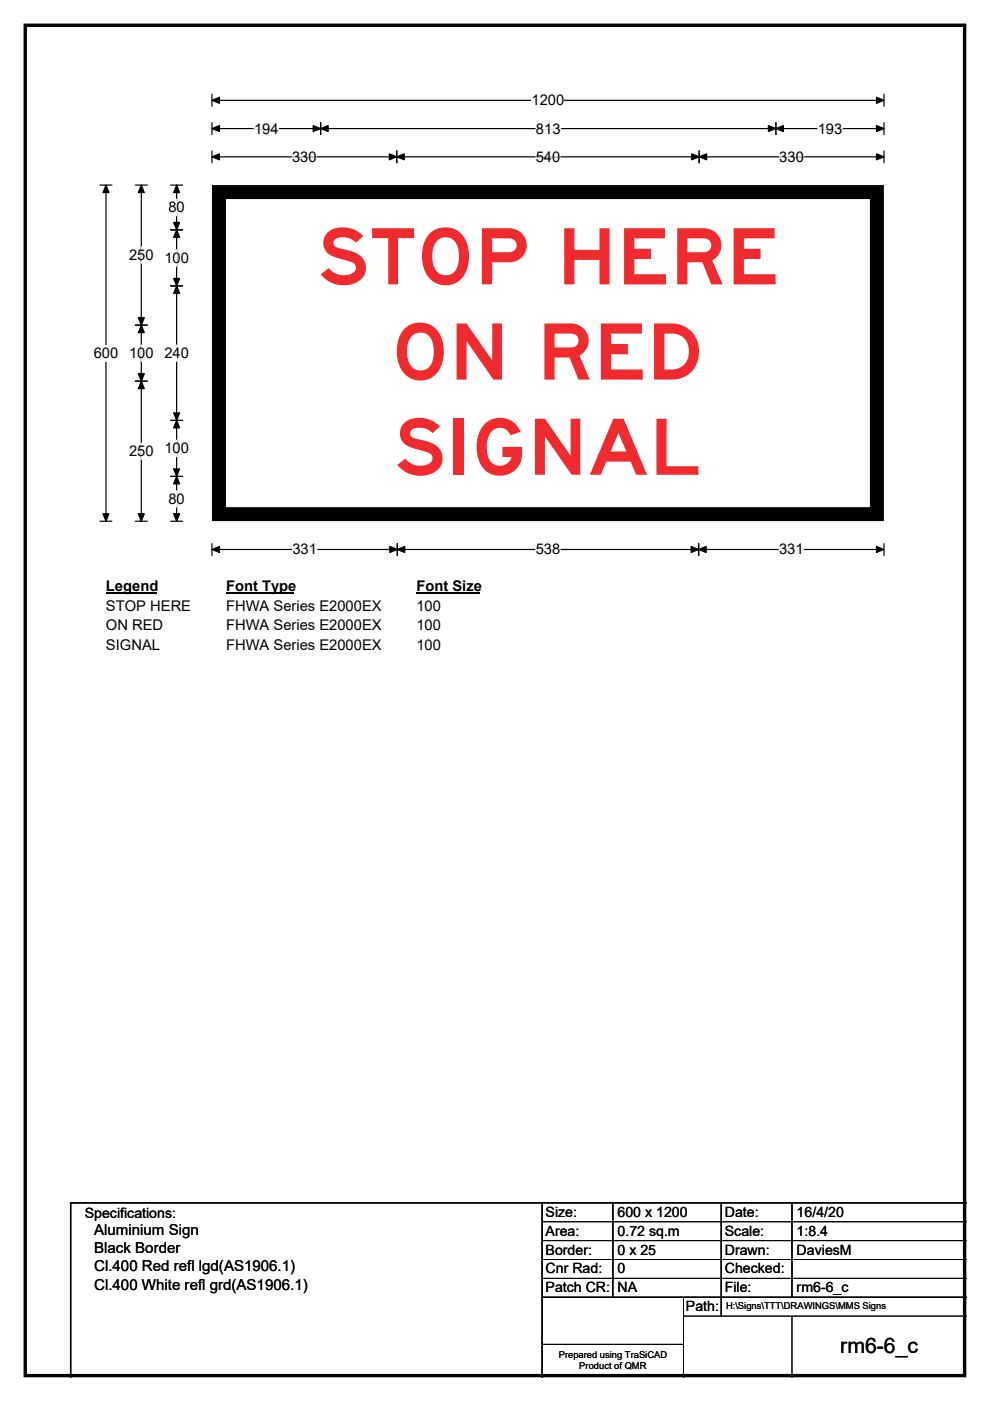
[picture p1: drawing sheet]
<svg xmlns="http://www.w3.org/2000/svg" width="210mm" height="297mm" viewBox="0 0 210 297" stroke-linecap="round" stroke-linejoin="round" font-family="sans-serif">
<path d="M5.4 5.4h199.2v286.3h-199.2z" fill="none" stroke="#000" stroke-width=".72"/>
<path d="M45 21.3h142.5M45 20v2.5M187.5 20v2.5" fill="none" stroke="#000" stroke-width=".25"/>
<path d="M45 21.3l1.5-.7v1.3zM185.9 20.6l1.6 .7-1.6 .6z" fill="#000" stroke="#000" stroke-width=".25"/>
<path d="M112.8 19.5h6.9v3.5h-6.9z" fill="#fff"/>
<g fill="none" stroke="#000" stroke-width=".25">
<path d="M21.2 39.2h2.5M22.5 39.2v71.3M45 27.3h142.5M45 26v2.5M45 32v2.5M45 33.3h142.5M68 26v2.5M84.2 32v2.5M148.3 32v2.5M164.6 26v2.5M187.5 26v2.5M187.5 32v2.5"/>
<path d="M21.2 110.5h2.5M45 115.2v2.6M45 116.5h142.5M84.3 115.2v2.6M148.2 115.2v2.6M187.5 115.2v2.6"/>
</g>
<g fill="#000" stroke="#000" stroke-width=".25">
<path d="M22.5 39.2l.6 1.6h-1.3zM45 27.3l1.5-.7v1.3zM45 33.3l1.5-.7v1.3zM68 27.3l1.6-.7v1.3zM66.4 26.6l1.6 .7-1.6 .6zM84.2 33.3l1.5-.7v1.3zM82.6 32.6l1.6 .7-1.6 .6zM146.7 32.6l1.6 .7-1.6 .6zM148.3 33.3l1.6-.7v1.3zM163 26.6l1.6 .7-1.6 .6zM164.6 27.3l1.6-.7v1.3zM185.9 26.6l1.6 .7-1.6 .6z"/>
<path d="M185.9 32.6l1.6 .7-1.6 .6zM21.8 108.9h1.3l-.6 1.6zM45 116.5l1.5-.6v1.2zM84.3 116.5l1.6-.6v1.2zM82.7 115.9l1.6 .6-1.6 .6zM146.6 115.9l1.6 .6-1.6 .6zM148.2 116.5l1.6-.6v1.2zM185.9 115.9l1.6 .6-1.6 .6z"/>
</g>
<path d="M53.9 27.3h5.2M62 33.3h5.2M113.6 33.3h5.2M113.7 27.3h5.2M165.3 33.3h5.2M173.4 27.3h5.2M62 116.5h5.2M113.6 116.5h5.2M165.2 116.5h5.2" fill="none" stroke="#fff" stroke-width=".25"/>
<path d="M19.9 73.2h5.2v3.4h-5.2z" fill="#fff"/>
<path d="M28.7 39.2h2.5M30 39.2v71.3M36.2 39.2h2.5M37.5 39.2v71.3M36.2 48.7h2.5M28.7 68.9h2.5M36.2 60.6h2.5M28.7 80.8h2.5M36.2 89.1h2.5M28.7 110.5h2.5M36.2 110.5h2.5M36.2 101h2.5" fill="none" stroke="#000" stroke-width=".25"/>
<g fill="#000" stroke="#000" stroke-width=".25">
<path d="M30 39.2l.6 1.6h-1.3zM37.5 39.2l.6 1.6h-1.3zM37.5 48.7l.6 1.6h-1.3zM36.8 47.2h1.3l-.6 1.5zM30 68.9l.6 1.6h-1.3zM29.3 67.4h1.3l-.6 1.5zM36.8 59h1.3l-.6 1.6zM37.5 60.6l.6 1.6h-1.3zM29.3 79.2h1.3l-.6 1.6zM30 80.8l.6 1.6h-1.3zM36.8 87.5h1.3l-.6 1.6zM37.5 89.1l.6 1.6h-1.3z"/>
<path d="M29.3 108.9h1.3l-.6 1.6zM36.8 99.4h1.3l-.6 1.6zM37.5 101l.6 1.6h-1.3zM36.8 108.9h1.3l-.6 1.6z"/>
</g>
<path d="M30 52.3v3.5M37.5 42.2v3.5M37.5 52.9v3.5M30 73.1v3.5M37.5 73.1v3.5M30 93.9v3.5M37.5 93.3v3.5M37.5 104v3.5" fill="none" stroke="#fff" stroke-width=".25"/>
<path d="M22.5 122.5h10.7v3.5h-10.7z" fill="#fff"/>
<path d="M22.5 125.8h10.7" fill="none" stroke="#000" stroke-width=".32"/>
<path d="M47.9 122.5h14.5v3.5h-14.5z" fill="#fff"/>
<path d="M47.9 125.8h14.5" fill="none" stroke="#000" stroke-width=".32"/>
<path d="M88.3 122.5h13.5v3.5h-13.5z" fill="#fff"/>
<path d="M88.3 125.8h13.5" fill="none" stroke="#000" stroke-width=".32"/>
<g fill="#fff">
<path d="M22.5 126.7h17.9v3.5h-17.9z"/>
<path d="M47.9 126.7h32.9v3.5h-32.9z"/>
<path d="M88.3 126.7h5.2v3.5h-5.2z"/>
<path d="M22.5 130.9h12.1v3.5h-12.1z"/>
<path d="M47.9 130.9h32.9v3.5h-32.9z"/>
<path d="M88.3 130.9h5.2v3.5h-5.2z"/>
<path d="M22.5 135.1h11.4v3.5h-11.4z"/>
<path d="M47.9 135.1h32.9v3.5h-32.9z"/>
<path d="M88.3 135.1h5.2v3.5h-5.2z"/>
<path d="M45 39.3h142.5v71.2h-142.5z"/>
</g>
<path d="M45 39.2h142.5v71.3h-142.5z" fill="none" stroke="#fff" stroke-width=".21"/>
<path d="M46.4 40.7h139.6v68.3h-139.6z" fill="none" stroke="#000" stroke-width="3"/>
<path d="M115 255v37M130 255v20M153 255v24M168 255v20M205 255h-190v37M115 275h90" fill="none" stroke="#000" stroke-width=".3"/>
<path d="M115 259h90M115 263h90M115 267h90M115 271h90M145 279h60M145 275v17M168 279v13M115 285h30" fill="none" stroke="#000" stroke-width=".21"/>
<g font-size="16.5" fill="#ef2b2f">
<text x="67.2" y="60.3">STOP HERE</text>
<text x="83" y="80.5">ON RED</text>
<text x="83.4" y="100.7">SIGNAL</text>
</g>
<text font-size="4.5" x="178.2" y="286.9">rm6-6_c</text>
<g font-size="3.2">
<text x="20" y="261.9">Aluminium Sign</text>
<text x="20" y="265.7">Black Border</text>
<text x="20" y="269.6">Cl.400 Red refl lgd(AS1906.1)</text>
<text x="20" y="273.4">Cl.400 White refl grd(AS1906.1)</text>
</g>
<g font-size="3.1">
<text x="112.8" y="22.3">1200</text>
<text x="53.9" y="28.3">194</text>
<text x="113.7" y="28.3">813</text>
<text x="173.4" y="28.3">193</text>
<text x="62" y="34.3">330</text>
<text x="113.6" y="34.3">540</text>
<text x="165.3" y="34.3">330</text>
<text x="35.7" y="45">80</text>
<text x="27.4" y="55.1">250</text>
<text x="34.9" y="55.7">100</text>
<text x="19.9" y="75.9">600</text>
<text x="27.4" y="75.9">100</text>
<text x="34.9" y="75.9">240</text>
<text x="27.4" y="96.7">250</text>
<text x="34.9" y="96.1">100</text>
<text x="35.7" y="106.8">80</text>
<text x="62" y="117.6">331</text>
<text x="113.6" y="117.6">538</text>
<text x="165.2" y="117.6">331</text>
<text x="22.5" y="125.3">Legend</text>
<text x="47.9" y="125.3">Font Type</text>
<text x="88.3" y="125.3">Font Size</text>
<text x="22.5" y="129.5">STOP HERE</text>
<text x="47.9" y="129.5">FHWA Series E2000EX</text>
<text x="88.3" y="129.5">100</text>
<text x="22.5" y="133.7">ON RED</text>
<text x="22.5" y="137.9">SIGNAL</text>
<text x="47.9" y="133.7">FHWA Series E2000EX</text>
<text x="47.9" y="137.9">FHWA Series E2000EX</text>
<text x="88.3" y="133.7">100</text>
<text x="88.3" y="137.9">100</text>
</g>
<g font-size="3">
<text x="115.7" y="258">Size:</text>
<text x="131" y="258">600 x 1200</text>
<text x="153.7" y="258">Date:</text>
<text x="169" y="258">16/4/20</text>
<text x="18" y="258.2">Specifications:</text>
<text x="115.7" y="262">Area:</text>
<text x="131" y="262">0.72 sq.m</text>
<text x="153.7" y="262">Scale:</text>
<text x="169" y="262">1:8.4</text>
<text x="115.7" y="266">Border:</text>
<text x="115.7" y="270">Cnr Rad:</text>
<text x="131" y="266">0 x 25</text>
<text x="131" y="270">0</text>
<text x="153.7" y="266">Drawn:</text>
<text x="153.7" y="270">Checked:</text>
<text x="169" y="266">DaviesM</text>
<text x="115.7" y="274">Patch CR:</text>
<text x="131" y="274">NA</text>
<text x="153.7" y="274">File:</text>
<text x="169" y="274">rm6-6_c</text>
<text x="145.5" y="278">Path:</text>
</g>
<g font-size="2">
<text x="154" y="277.6">H:\Signs\TTT\DRAWINGS\MMS Signs</text>
<text x="118.5" y="287.8">Prepared using TraSiCAD</text>
<text x="122.9" y="290.2">Product of QMR</text>
</g>
</svg>
